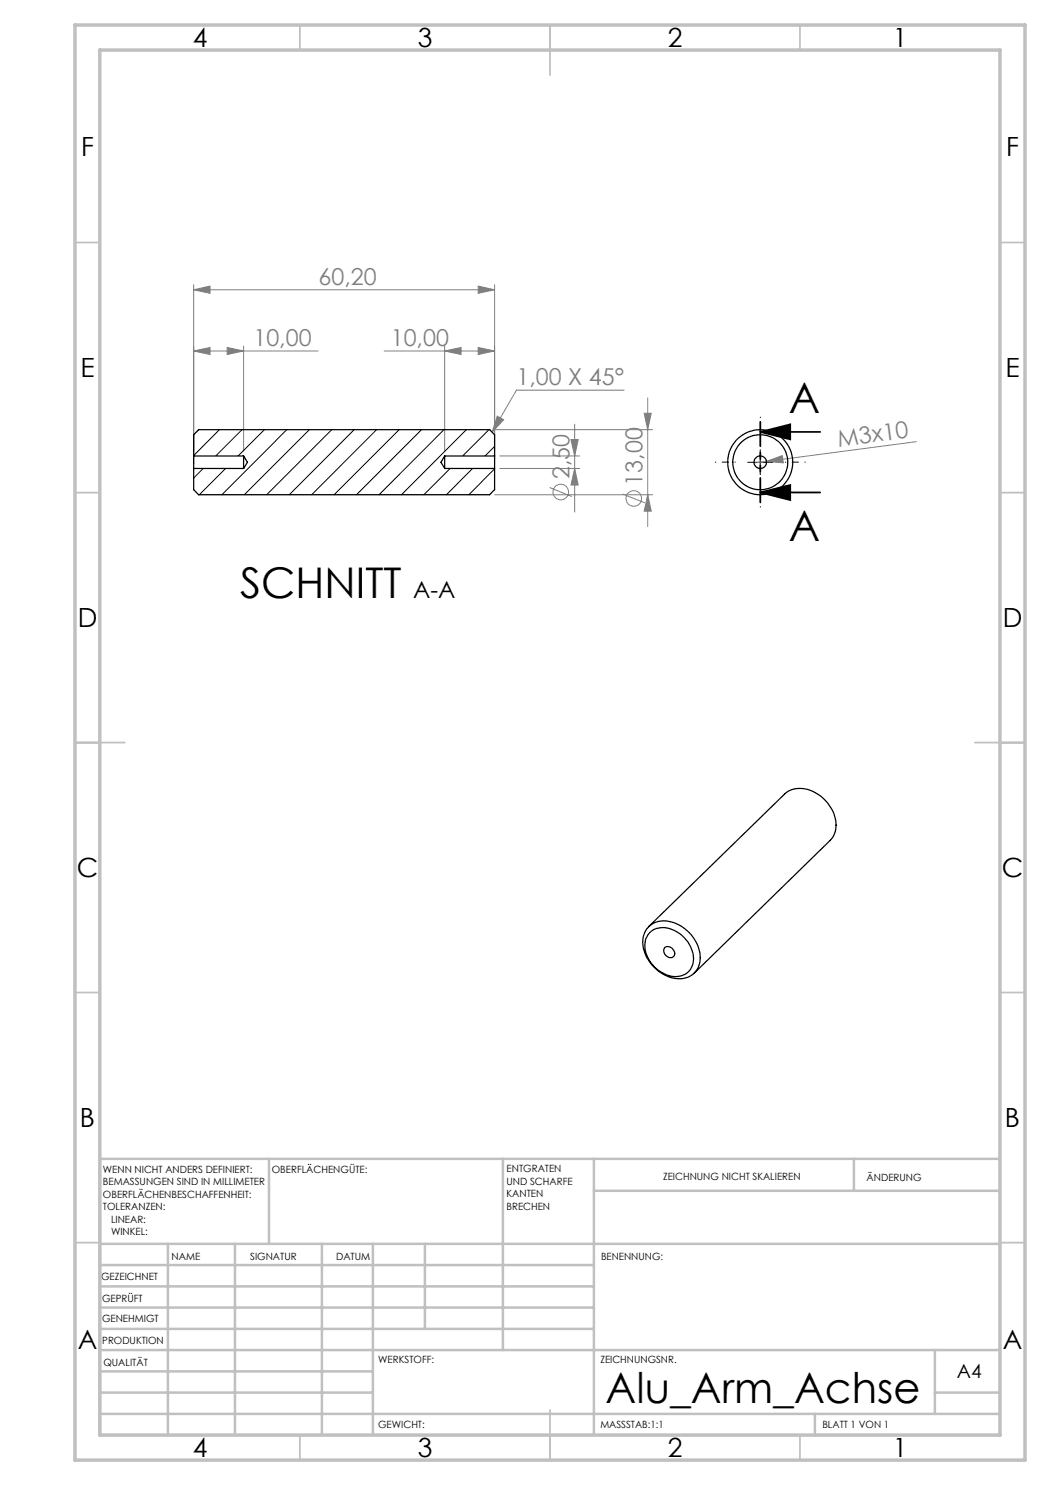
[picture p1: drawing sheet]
<svg xmlns="http://www.w3.org/2000/svg" width="210mm" height="297mm" viewBox="0 0 210 297" stroke-linecap="round" stroke-linejoin="round" font-family="sans-serif">
<g fill="none" stroke="#808080" stroke-width=".2">
<path d="M38.7 58l3.3-.8v1.5zM38.7 56.9v35.8M38.7 58h60.2M95.6 57.2l3.3 .8-3.3 .7zM98.9 56.9v35.8M38.7 70.2l3.3-.7v1.4zM38.7 70.2h24.9M45.4 69.5l3.3 .7-3.3 .7zM48.7 69.2v21M76.8 70.2h22.1M88.9 70.2l3.3-.7v1.4zM88.9 69.2v21"/>
<path d="M95.6 69.5l3.3 .7-3.3 .7zM124.8 78h-21.5l-4.9 8.4M129.5 79.6v25.7M98.9 85.9h31.6M98.9 99h31.6M99.4 83.2l1.3 .8-2.3 2.4zM99.9 91.2h16M99.9 93.7h16M109.9 97.5l4.5 1.8M114.2 87.9h1.4l-.7 3.3zM114.9 93.7l.7 3.3h-1.4zM114.9 84.8v17.6"/>
<path d="M124.5 98.8l4.5 1.8M128.8 82.7h1.4l-.7 3.2zM129.5 99l.7 3.2h-1.4zM153.3 92.3l3.2-1.2 .2 1.5zM183.3 88.3l-32.5 4.3"/>
<circle cx="112.2" cy="98.4" r="1.56"/>
<circle cx="126.8" cy="99.7" r="1.56"/>
</g>
<path d="M152 86.4l6-1.5v3zM152 98.5l6-1.5v3zM152 86.4h12M152 98.5h12" fill="none" stroke="#000" stroke-width=".35"/>
<path d="M147.1 92.4h-4M152.1 87.4v-4M152.1 97.4v4M157.1 92.4h4" fill="none" stroke="#000" stroke-width=".2" stroke-dasharray="15.2 1.3 1.3 1.3" stroke-dashoffset="15.1"/>
<path d="M149.5 92.5h5.1M152 90v4.9" fill="none" stroke="#000" stroke-width=".2"/>
<path d="M152.1 84.4v16.1" fill="none" stroke="#000" stroke-width=".35" stroke-dasharray="6.3 1.3 1.3 1.3 1.3 1.3" stroke-dashoffset="1.5"/>
<g fill="none" stroke="#c0c0c0" stroke-width=".35">
<path d="M60 5v5M110 5v10M160 5v5M15 48.5h5M200 48.5h5M15 98.5h5M200 98.5h5M15 148.5h10M195 148.5h10M15 198.5h5M200 198.5h5M15 248.5h5"/>
<path d="M200 248.5h5M60 287v5M110 282v10M160 287v5"/>
</g>
<g fill="none" stroke="#c0c0c0" stroke-width=".5">
<path d="M53.8 231.8v17M100.6 231.8v38.2M118.8 231.8v55.2M118.8 238.2h81.2M170.8 231.8v6.4M200 231.8h-180v55.2M20 248.8h180M20 257.3h98.8M20 253h98.8M33.6 248.8v38.2M47 248.8v38.2M64.4 248.8v38.2"/>
<path d="M74.6 248.8v38.2M85 248.8v17M20 265.8h98.8M20 261.5h98.8M20 278.5h54.6M20 274.3h54.6M20 270h180M187 278.5h13M187 270v12.8M20 282.8h180M163 282.8v4.2"/>
</g>
<path d="M15 5h190v287h-190zM20 10h180v277h-180z" fill="none" stroke="#c0c0c0" stroke-width=".7"/>
<path d="M152 86.4l6-1.5v3zM152 98.5l6-1.5v3z" fill="#000"/>
<g fill="#808080">
<path d="M153.3 92.3l3.2-1.2 .2 1.5z"/>
<path d="M45.4 69.5l3.3 .7-3.3 .7zM38.7 70.2l3.3-.7v1.4z"/>
<path d="M38.7 58l3.3-.8v1.5zM95.6 57.2l3.3 .8-3.3 .7zM88.9 70.2l3.3-.7v1.4zM95.6 69.5l3.3 .7-3.3 .7zM99.4 83.2l1.3 .8-2.3 2.4z"/>
<path d="M114.2 87.9h1.4l-.7 3.3zM114.9 93.7l.7 3.3h-1.4zM128.8 82.7h1.4l-.7 3.2zM129.5 99l.7 3.2h-1.4z"/>
</g>
<g fill="none" stroke="#000" stroke-width=".25">
<path d="M38.7 91.2v2.5M38.7 93.7h10M38.7 91.2v-4.2l1-1.1h58.2l1 1.1v4.2M38.7 93.7v4.2l1 1.1h58.2l1-1.1v-4.2M38.7 91.2h10M48.7 91.2v2.5M48.7 91.2l.8 1.3-.8 1.2M88.9 91.2v2.5M88.9 93.7h10M88.9 91.2h10M88.9 91.2l-.7 1.3 .7 1.2M98.9 91.2v2.5"/>
<path d="M129.6 185.5a4.8 4.8 0 0 1 5.8-.7 7.5 7.5 0 0 1 4.5 8 4.2 4.2 0 0 1-5.5 2.8 7.9 7.9 0 0 1-5.8-7.9l.3-1.2zM129.8 185.3l27.1-26.5a5.4 5.4 0 0 1 7 .2 6.9 6.9 0 0 1 2.9 8.1l-.8 1-27.1 26.5M130 186.5a4.6 4.6 0 0 1 5.8 .2 6.2 6.2 0 0 1 2.7 6.2 3.8 3.8 0 0 1-5.6 1.9 6.2 6.2 0 0 1-3.7-7.1zM133 189.5a1.32 1.32 0 0 1 1.5 .2 1.32 1.32 0 0 1 .3 1.5 1.29 1.29 0 0 1-1.5 0 1.29 1.29 0 0 1-.5-1.4z"/>
<circle cx="152" cy="92.4" r="1.24"/>
<circle cx="152" cy="92.4" r="5.5"/>
<circle cx="152.1" cy="92.4" r="6.5"/>
</g>
<g fill="none" stroke="#000" stroke-width=".2">
<path d="M40.6 93.7l-1.9 1.9M43.9 85.9l-5.2 5.2M45.1 93.7l-5.2 5.3M48.4 85.9l-5.3 5.3M52.9 85.9l-5.3 5.3M57.4 85.9l-13 13.1M61.9 85.9l-13 13.1M66.4 85.9l-13.1 13.1M70.8 85.9l-12.9 13.1M75.3 85.9l-13 13.1M79.8 85.9l-13 13.1M84.3 85.9l-13 13.1"/>
<path d="M88.8 85.9l-13 13.1M90 93.7l-5.2 5.3M93.3 85.9l-13 13.1M94.5 93.7l-5.2 5.3M97.8 85.9l-5.3 5.3M98.9 89.3l-1.9 1.9M98.9 93.8l-5.1 5.2"/>
</g>
<g font-size="8.5">
<text x="157.7" y="82.6">A</text>
<text x="157.7" y="108.1">A</text>
<text x="48" y="119.6">SCHNITT</text>
<text x="121.1" y="280.6">Alu_Arm_Achse</text>
</g>
<g font-size="5.3">
<text x="38.5" y="9.5">4</text>
<text x="83.5" y="9.5">3</text>
<text x="133.6" y="9.5">2</text>
<text x="178.6" y="9.5">1</text>
<text x="16.2" y="31.3">F</text>
<text x="201.2" y="31.3">F</text>
<text x="16.1" y="75.5">E</text>
<text x="201.1" y="75.5">E</text>
<text x="15.5" y="125.5">D</text>
<text x="200.5" y="125.5">D</text>
<text x="15.4" y="175.5">C</text>
<text x="200.4" y="175.5">C</text>
<text x="16" y="225.5">B</text>
<text x="201" y="225.5">B</text>
<text x="15.5" y="269.8">A</text>
<text x="200.5" y="269.8">A</text>
<text x="38.5" y="291.5">4</text>
<text x="83.5" y="291.5">3</text>
<text x="133.6" y="291.5">2</text>
<text x="178.6" y="291.5">1</text>
</g>
<g font-size="4.7" fill="#808080">
<text x="63.7" y="56.9">60,20</text>
<text x="50.7" y="69.2">10,00</text>
<text x="78.2" y="69.2">10,00</text>
<text x="103.3" y="77">1,00 X 45°</text>
<text x="167.7" y="89.4" transform="rotate(-8 167.7 89.4)">M3x10</text>
<text x="113.9" y="95.8" transform="rotate(-90 113.9 95.8)">2,50</text>
<text x="128.5" y="97.1" transform="rotate(-90 128.5 97.1)">13,00</text>
</g>
<text font-size="4.7" x="82.6" y="119.6">A-A</text>
<text font-size="3.9" x="191.4" y="275.6">A4</text>
<g font-size="2">
<text x="20.6" y="234.6">WENN NICHT ANDERS DEFINIERT:</text>
<text x="20.6" y="237.1">BEMASSUNGEN SIND IN MILLIMETER</text>
<text x="20.6" y="239.6">OBERFLÄCHENBESCHAFFENHEIT:</text>
<text x="54.4" y="234.6">OBERFLÄCHENGÜTE:</text>
<text x="101.3" y="234.5">ENTGRATEN</text>
<text x="101.3" y="237">UND SCHARFE</text>
<text x="101.3" y="239.5">KANTEN</text>
<text x="132.6" y="236">ZEICHNUNG NICHT SKALIEREN</text>
<text x="173.3" y="236.2">ÄNDERUNG</text>
<text x="20.6" y="242.1">TOLERANZEN:</text>
<text x="22.2" y="244.6">LINEAR:</text>
<text x="101.3" y="242">BRECHEN</text>
<text x="22.2" y="247.1">WINKEL:</text>
<text x="34.3" y="252">NAME</text>
<text x="50" y="251.9">SIGNATUR</text>
<text x="67.2" y="251.9">DATUM</text>
<text x="120.2" y="251.9">BENENNUNG:</text>
<text x="20.2" y="256.1">GEZEICHNET</text>
<text x="20.4" y="260.3">GEPRÜFT</text>
<text x="20.4" y="264.4">GENEHMIGT</text>
<text x="20.5" y="268.8">PRODUKTION</text>
<text x="20.7" y="273.1">QUALITÄT</text>
<text x="75.6" y="272.5">WERKSTOFF:</text>
<text x="120.1" y="272.5">ZEICHNUNGSNR.</text>
<text x="75.6" y="285.5">GEWICHT:</text>
<text x="120.1" y="285.6">MASSSTAB:1:1</text>
<text x="164.5" y="285.6">BLATT 1 VON 1</text>
</g>
</svg>
